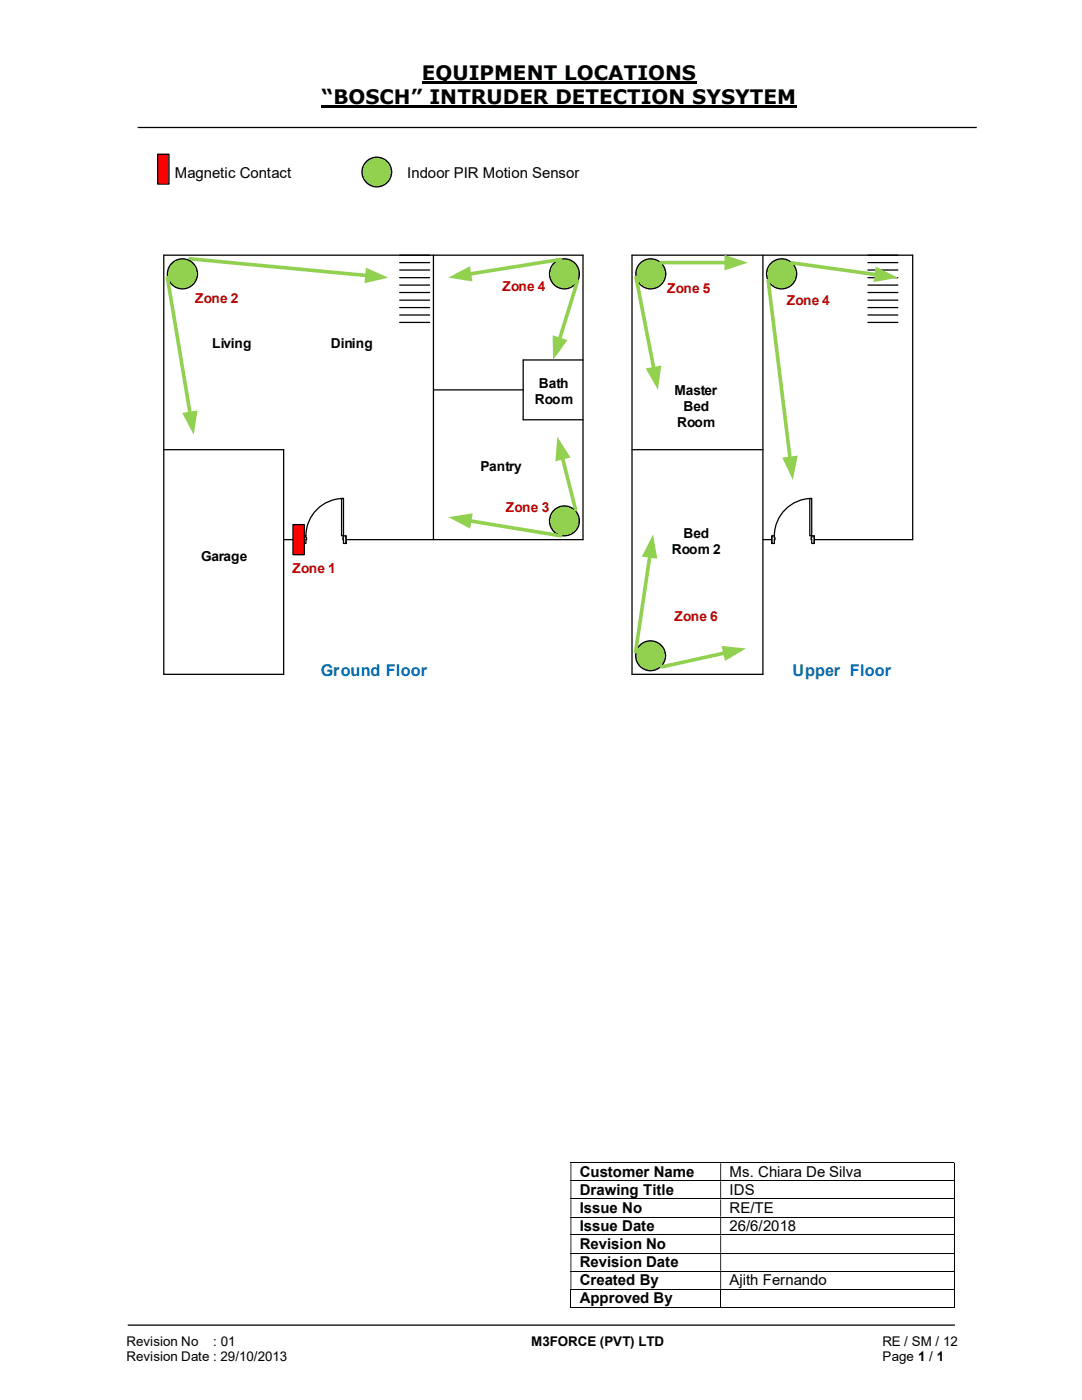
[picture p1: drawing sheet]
<svg xmlns="http://www.w3.org/2000/svg" width="216mm" height="279mm" viewBox="0 0 216 279" stroke-linecap="round" stroke-linejoin="round" font-family="sans-serif">
<path d="M84.2 16.4h54.8M64.2 21.3h94.8" fill="none" stroke="#000" stroke-width=".42"/>
<path d="M27.5 25.4h167.4M25.5 264.5h165" fill="none" stroke="#000" stroke-width=".25"/>
<path d="M31.5 30.8h2.2v5.9h-2.2z" fill-rule="evenodd" fill="#f00"/>
<path d="M31.5 30.8h2.2v5.9h-2.2z" fill="none" stroke="#000" stroke-width=".24"/>
<g fill="none" stroke="#000" stroke-width=".2">
<path d="M113.8 232.1h76.6M113.8 235.7h76.6M113.8 239.3h76.6M190.5 232.2v3.4M190.5 235.8v3.4M190.5 239.4v3.4M113.8 242.9h76.6M113.8 246.5h76.6M113.8 250.1h76.6M113.8 253.7h76.6M113.8 257.3h76.6M113.9 257.3v3.7"/>
<path d="M143.8 257.3v3.7M190.5 243v3.4M190.5 246.5v3.5M190.5 250.2v3.4M190.5 253.8v3.4M190.5 257.3v3.7M113.8 260.9h29.9M143.9 260.9h46.5"/>
</g>
<g fill="#000">
<path d="M190.4 232h.1v.2h-.1zM113.8 232.2h.2v3.4h-.2zM143.7 232.2h.2v3.4h-.2z" fill-rule="evenodd"/>
<path d="M190.4 235.6h.1v.2h-.1zM113.8 235.8h.2v3.4h-.2zM143.7 235.8h.2v3.4h-.2z" fill-rule="evenodd"/>
<path d="M190.4 239.2h.1v.2h-.1zM113.8 239.4h.2v3.4h-.2zM143.7 239.4h.2v3.4h-.2z" fill-rule="evenodd"/>
<path d="M190.4 242.8h.1v.2h-.1zM113.8 243h.2v3.4h-.2zM143.7 243h.2v3.4h-.2z" fill-rule="evenodd"/>
<path d="M190.4 246.4h.1v.1h-.1zM113.8 246.5h.2v3.5h-.2zM143.7 246.5h.2v3.5h-.2z" fill-rule="evenodd"/>
<path d="M190.4 250h.1v.2h-.1zM113.8 250.2h.2v3.4h-.2zM143.7 250.2h.2v3.4h-.2z" fill-rule="evenodd"/>
<path d="M190.4 253.6h.1v.2h-.1zM113.8 253.8h.2v3.4h-.2zM143.7 253.8h.2v3.4h-.2z" fill-rule="evenodd"/>
</g>
<path d="M190.4 257.2h.1v.1h-.1zM190.4 260.8h.1v.2h-.1z" fill="#000"/>
<circle cx="75.2" cy="34.3" r="2.96" fill="#92d050"/>
<g fill="none" stroke="#000" stroke-width=".25">
<path d="M86.5 50.9v56.8M86.5 77.8h17.9M116.3 71.8h-11.9v12h11.9M32.7 89.7h23.9v44.9h-23.9v-83.7h83.6v56.8h-59.7"/>
<circle cx="75.2" cy="34.3" r="2.96"/>
</g>
<path d="M37.9 51.6l35.3 3.4" fill="none" stroke="#92d050" stroke-width=".72"/>
<path d="M73 53.4l4.5 2-4.8 1.1z" fill="#92d050"/>
<path d="M79.8 56.9h5.9M79.8 53.9h5.9M79.8 59.9h5.9M79.8 50.9h5.9M79.8 58.4h5.9M79.8 55.4h5.9M79.8 52.4h5.9M79.8 62.9h5.9M79.8 61.4h5.9M79.8 64.3h5.9" fill="none" stroke="#000" stroke-width=".25"/>
<circle cx="36.4" cy="54.7" r="3" fill="#92d050"/>
<circle cx="36.4" cy="54.7" r="3" fill="none" stroke="#000" stroke-width=".25"/>
<path d="M60.6 106.9h8.4v1.6h-8.4z" fill="#fff"/>
<path d="M60.6 106.9h8.4v1.6h-8.4z" fill="none" stroke="#fff" stroke-width=".25"/>
<path d="M68.5 106.9v1.6h.5v-1.6zM60.6 106.9h.4v1.6h-.4z" fill-rule="evenodd" fill="#fff"/>
<path d="M61 107.3v-.4h-.4v1.6h.4v-.8M68.5 107.3v-.4h.5v1.6h-.5v-.8" fill="none" stroke="#000" stroke-width=".25"/>
<path d="M68.4 107.3v.4h.1v-.4zM61 107.3h.2v.4h-.2z" fill-rule="evenodd" fill="#fff"/>
<path d="M68.5 99.5a7.5 7.5 0 0 0-7.5 7.4M60.6 106.9v1.6M61 107.3h.2v.4h-.2M68.5 107.3h-.1v.4h.1M69 106.9v1.6" fill="none" stroke="#000" stroke-width=".25"/>
<path d="M68.2 99.5h.3v7.4h-.3z" fill-rule="evenodd" fill="#fff"/>
<path d="M152.2 50.9v83.7h-26.1v-83.7h56v56.8h-29.9M173.2 56.9h6M173.2 53.9h6M173.2 59.9h6M173.2 58.4h6M173.2 55.4h6M173.2 52.4h6M173.2 62.9h6M173.2 61.4h6M173.2 64.3h6M68.2 99.5h.3v7.4h-.3zM126.1 89.7h26.1" fill="none" stroke="#000" stroke-width=".25"/>
<circle cx="129.8" cy="54.6" r="3" fill="#92d050"/>
<circle cx="129.8" cy="54.6" r="3" fill="none" stroke="#000" stroke-width=".25"/>
<path d="M154 106.9h8.5v1.6h-8.5z" fill="#fff"/>
<path d="M154 106.9h8.5v1.6h-8.5z" fill="none" stroke="#fff" stroke-width=".25"/>
<path d="M162 106.9v1.6h.5v-1.6zM154 106.9h.5v1.6h-.5z" fill-rule="evenodd" fill="#fff"/>
<path d="M154.5 107.3v-.4h-.5v1.6h.5v-.8M162 107.3v-.4h.5v1.6h-.5v-.8" fill="none" stroke="#000" stroke-width=".25"/>
<path d="M161.8 107.3v.4h.2v-.4zM154.5 107.3h.1v.4h-.1z" fill-rule="evenodd" fill="#fff"/>
<path d="M162 99.5a7.5 7.5 0 0 0-7.5 7.4M154 106.9v1.6M154.5 107.3h.1v.4h-.1M162 107.3h-.2v.4h.2M162.5 106.9v1.6" fill="none" stroke="#000" stroke-width=".25"/>
<path d="M161.6 99.5h.4v7.4h-.4z" fill-rule="evenodd" fill="#fff"/>
<path d="M161.6 99.5h.4v7.4h-.4z" fill="none" stroke="#000" stroke-width=".25"/>
<circle cx="112.6" cy="54.6" r="3" fill="#92d050"/>
<circle cx="112.6" cy="54.6" r="3" fill="none" stroke="#000" stroke-width=".25"/>
<circle cx="156" cy="54.7" r="3" fill="#92d050"/>
<circle cx="156" cy="54.7" r="3" fill="none" stroke="#000" stroke-width=".25"/>
<circle cx="129.8" cy="130.9" r="2.99" fill="#92d050"/>
<circle cx="129.8" cy="130.9" r="2.99" fill="none" stroke="#000" stroke-width=".25"/>
<circle cx="112.6" cy="104" r="2.99" fill="#92d050"/>
<circle cx="112.6" cy="104" r="2.99" fill="none" stroke="#000" stroke-width=".25"/>
<path d="M33.4 55.4l4.5 27.1" fill="none" stroke="#92d050" stroke-width=".72"/>
<path d="M36.4 82.4l3-.5-.7 4.9z" fill="#92d050"/>
<path d="M112.2 91.3l2.7 10.4" fill="none" stroke="#92d050" stroke-width=".72"/>
<path d="M111.2 87.2l2.6 4.1-3 .8z" fill="#92d050"/>
<path d="M111.9 51.8l-18.3 2.9" fill="none" stroke="#92d050" stroke-width=".72"/>
<path d="M89.5 55.4l4.3-2.3 .5 3.1z" fill="#92d050"/>
<path d="M93.7 103.9l18.2 3" fill="none" stroke="#92d050" stroke-width=".72"/>
<path d="M89.5 103.2l4.8-.8-.5 3.1z" fill="#92d050"/>
<path d="M115.2 56.1l-3.6 11.6" fill="none" stroke="#92d050" stroke-width=".72"/>
<path d="M110.3 66.9l2.9 1-2.8 3.9z" fill="#92d050"/>
<path d="M144.7 130.3l-12.7 2.8" fill="none" stroke="#92d050" stroke-width=".72"/>
<path d="M144 128.9l4.8 .5-4.1 2.5z" fill="#92d050"/>
<path d="M129.7 110.9l-2.9 19.2" fill="none" stroke="#92d050" stroke-width=".72"/>
<path d="M130.3 106.7l.8 4.8-3-.4z" fill="#92d050"/>
<path d="M126.9 55.3l3.6 18.3" fill="none" stroke="#92d050" stroke-width=".72"/>
<path d="M128.9 73.5l3.1-.6-.7 4.9z" fill="#92d050"/>
<path d="M131.8 52.4h13.1" fill="none" stroke="#92d050" stroke-width=".72"/>
<path d="M144.6 50.9l4.6 1.5-4.6 1.6z" fill="#92d050"/>
<path d="M157.9 52.5l17 2.3" fill="none" stroke="#92d050" stroke-width=".72"/>
<path d="M174.8 53.2l4.4 2.2-4.9 .9z" fill="#92d050"/>
<path d="M153.3 56l4.3 35.5" fill="none" stroke="#92d050" stroke-width=".72"/>
<path d="M156.1 91.3l3.1-.4-1 4.9z" fill="#92d050"/>
<path d="M58.5 104.7h2.2v6h-2.2z" fill="#f00"/>
<path d="M58.5 104.7h2.2v6h-2.2z" fill="none" stroke="#000" stroke-width=".25"/>
<g font-size="4">
<text x="84.2" y="16">EQUIPMENT LOCATIONS</text>
<text x="64.2" y="20.8">“BOSCH” INTRUDER DETECTION SYSYTEM</text>
</g>
<g font-size="3.2" fill="#0070c0">
<text x="64" y="135">Ground Floor</text>
<text x="158.2" y="135">Upper Floor</text>
</g>
<g font-size="3">
<text x="34.9" y="35.5">Magnetic Contact</text>
<text x="81.2" y="35.5">Indoor PIR Motion Sensor</text>
<text x="115.7" y="234.9">Customer Name</text>
<text x="115.7" y="238.5">Drawing Title</text>
<text x="145.6" y="234.9">Ms. Chiara De Silva</text>
<text x="145.6" y="238.5">IDS</text>
<text x="115.7" y="242.1">Issue No</text>
<text x="115.7" y="245.7">Issue Date</text>
<text x="145.6" y="242.1">RE/TE</text>
<text x="145.6" y="245.7">26/6/2018</text>
<text x="115.7" y="249.3">Revision No</text>
<text x="115.7" y="252.9">Revision Date</text>
<text x="115.7" y="256.5">Created By</text>
<text x="145.6" y="256.5">Ajith Fernando</text>
<text x="115.7" y="260.1">Approved By</text>
</g>
<g font-size="2.7" fill="#c00000">
<text x="100.2" y="58.1">Zone 4</text>
<text x="133.1" y="58.5">Zone 5</text>
<text x="38.9" y="60.5">Zone 2</text>
<text x="157" y="60.8">Zone 4</text>
<text x="101" y="102.3">Zone 3</text>
<text x="58.4" y="114.3">Zone 1</text>
<text x="134.6" y="123.9">Zone 6</text>
</g>
<g font-size="2.7">
<text x="42.3" y="69.4">Living</text>
<text x="66" y="69.4">Dining</text>
<text x="107.5" y="77.5">Bath</text>
<text x="106.7" y="80.6">Room</text>
<text x="134.6" y="78.9">Master</text>
<text x="136.4" y="82">Bed</text>
<text x="135.1" y="85.2">Room</text>
<text x="95.9" y="94">Pantry</text>
<text x="136.4" y="107.4">Bed</text>
<text x="40.2" y="111.9">Garage</text>
<text x="134" y="110.5">Room 2</text>
<text x="25.2" y="268.7">Revision No</text>
<text x="42.6" y="268.7">: 01</text>
<text x="106" y="268.7">M3FORCE (PVT) LTD</text>
<text x="176.1" y="268.7">RE / SM / 12</text>
<text x="25.2" y="271.7">Revision Date : 29/10/2013</text>
<text x="176.1" y="271.7">Page 1 / 1</text>
</g>
</svg>
